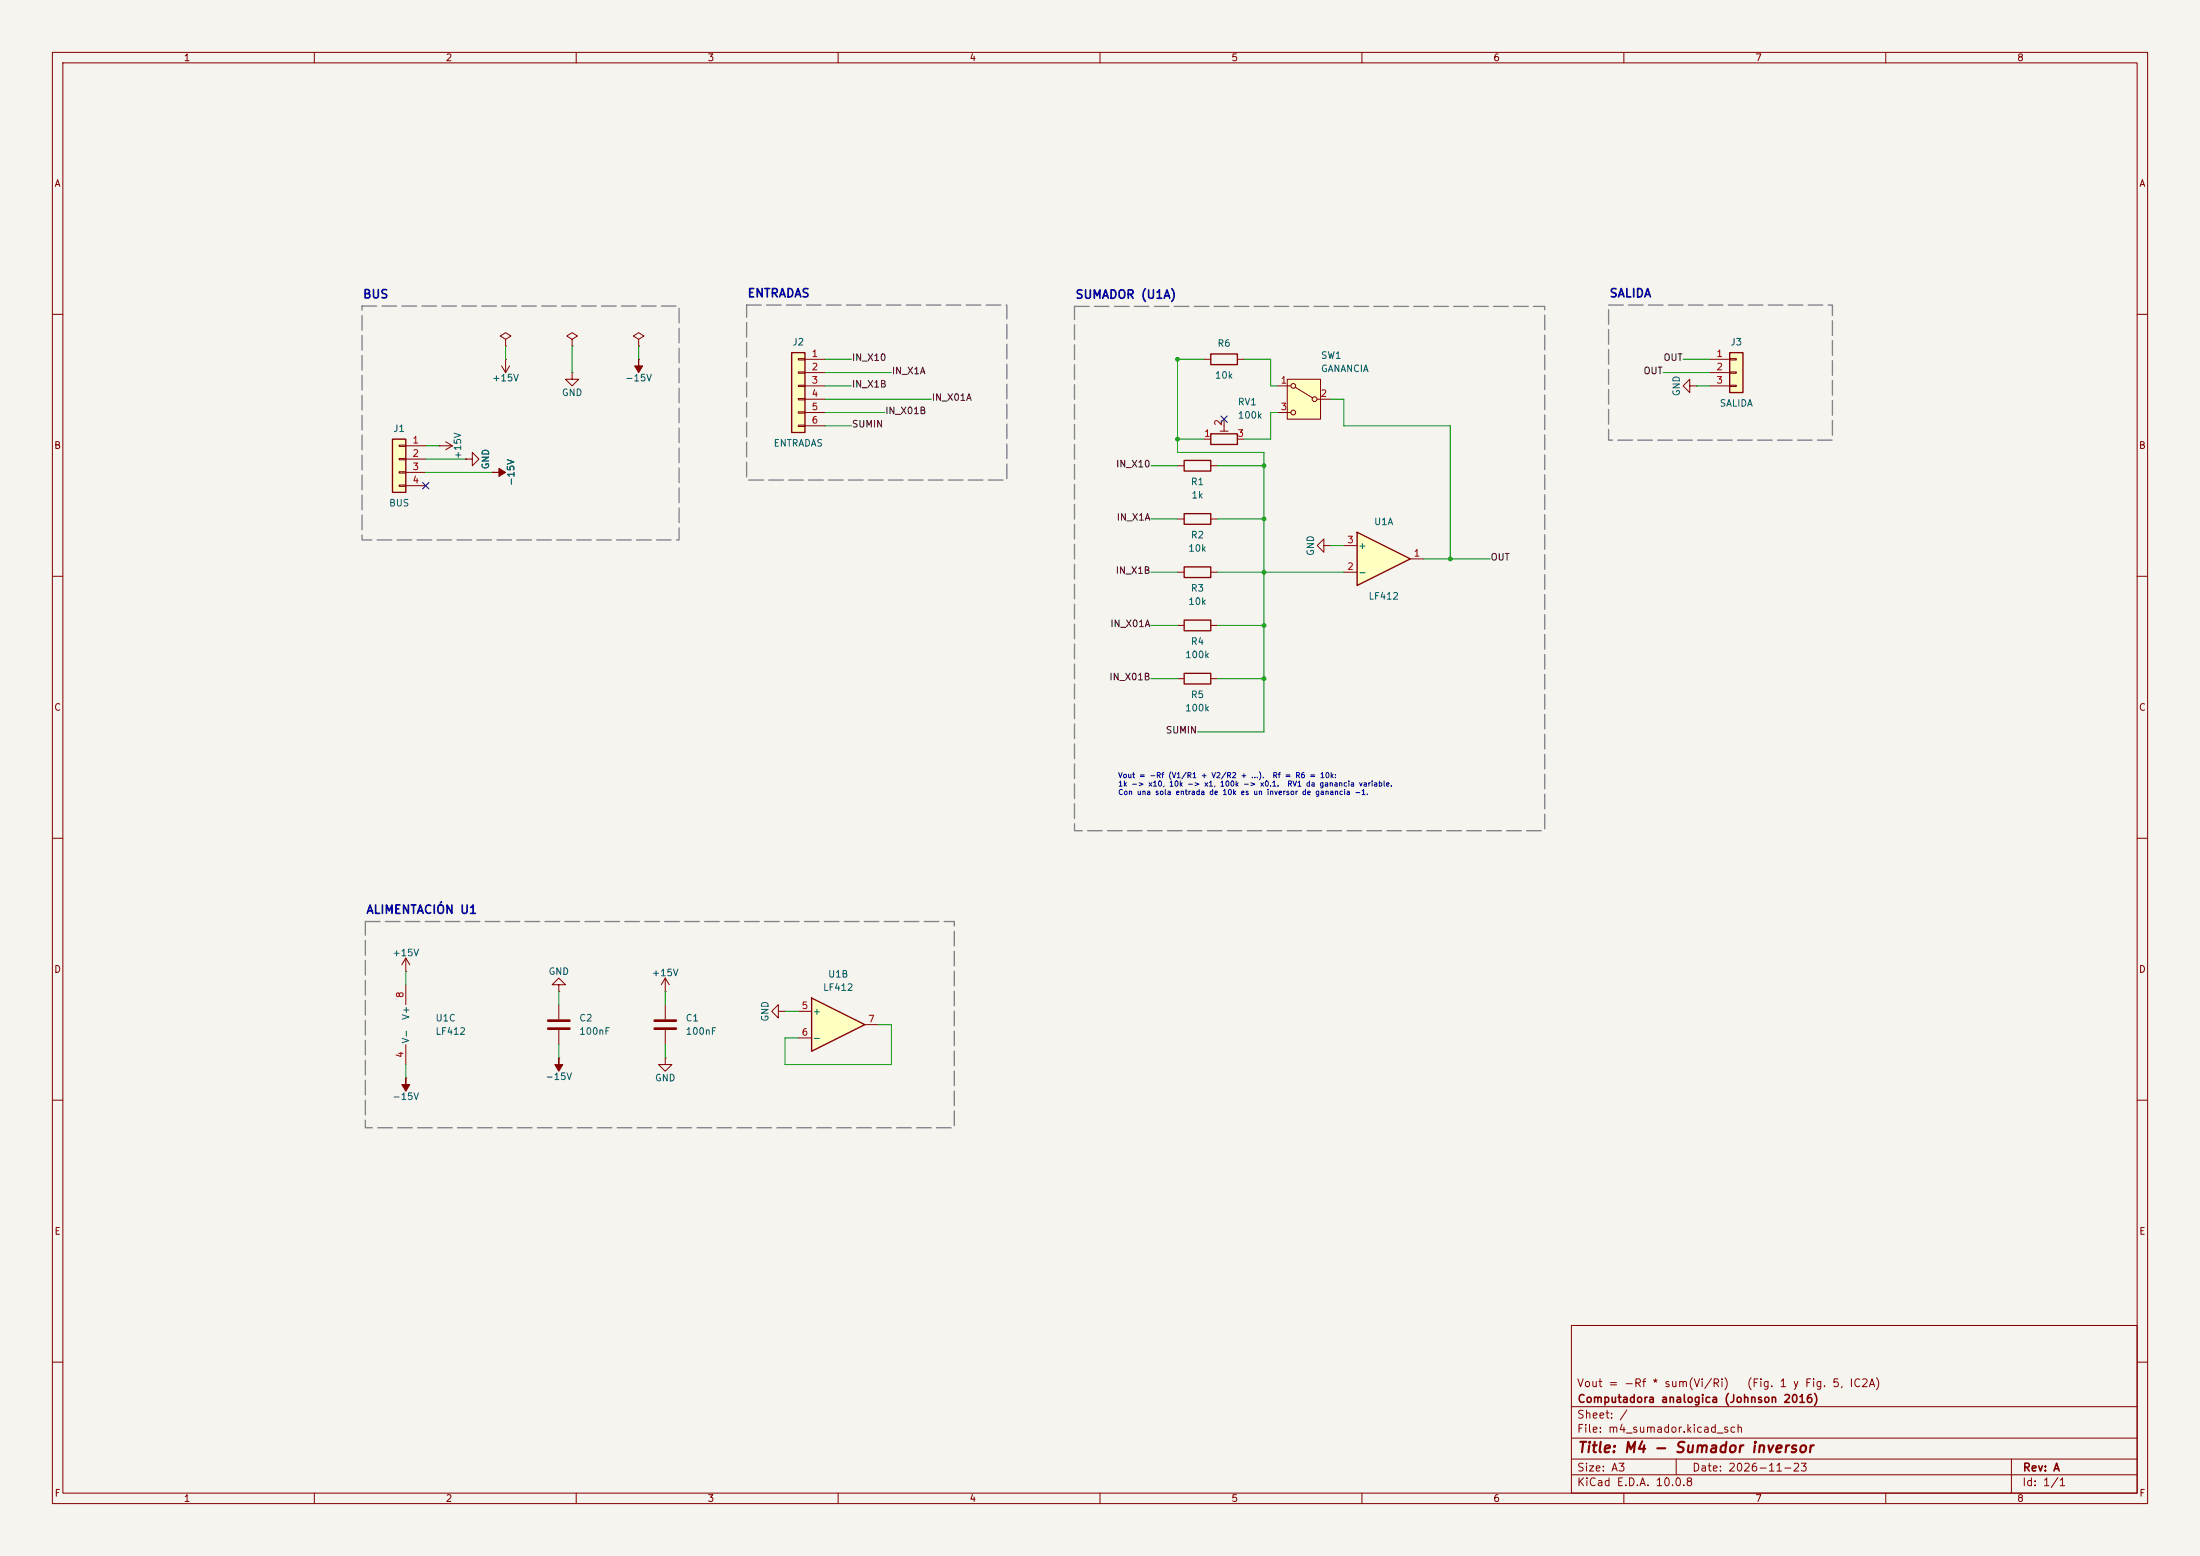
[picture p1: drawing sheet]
<svg xmlns="http://www.w3.org/2000/svg" width="420mm" height="297mm" viewBox="0 0 420 297" stroke-linecap="round" stroke-linejoin="round" font-family="sans-serif">
<path d="M0 0h420v297h-420z" fill="#f5f4ef" stroke="#f5f4ef" stroke-width=".19"/>
<g fill="none" stroke="#840000" stroke-width=".19">
<path d="M10 10h400v277h-400zM12 12h396v273h-396zM60 10v2M110 10v2M160 10v2M210 10v2M260 10v2M310 10v2M360 10v2M10 60h2M408 60h2M10 110h2"/>
<path d="M408 110h2M10 160h2M408 160h2M10 210h2M408 210h2M300 253h108v32h-108zM10 260h2M300 278.5h108M300 274.5h108M300 268.5h108M320 278.5v3M384 278.5v6.5"/>
<path d="M408 260h2M60 285v2M110 285v2M160 285v2M210 285v2M260 285v2M300 281.5h108M310 285v2M360 285v2"/>
</g>
<path d="M245.7 72.4h6.4v7.6h-6.4z" fill="#ffffc2"/>
<g fill="none" stroke="#840000" stroke-width=".19">
<path d="M95.8 69.9l.7 1.2M96.5 64.8l1-.7-1-.6-1 .6 1 .7v1.2M96.5 66h.1M96.5 68.6h.1M96.5 68.6v2.5M97.3 69.9l-.8 1.2M243.8 73.7h2.6M243.8 78.7h2.6M245.7 72.4h6.4v7.6h-6.4zM247.3 73.9l3.3 2M251.5 76.2h2.5M322.6 73.7v-1.3l-1.3 1.3 1.3 1.2v-1.2h1.2"/>
<path d="M323.8 73.7h.1M94 90.2h.1"/>
<circle cx="246.9" cy="78.7" r=".46"/>
<circle cx="246.9" cy="73.7" r=".46"/>
<circle cx="251" cy="76.2" r=".46"/>
</g>
<path d="M94 90.2h1.2v-.8l1.3 .8-1.3 .7v-.7z" fill="#840000" stroke="#840000" stroke-width=".19"/>
<path d="M330.2 67.3h2.5v7.6h-2.5z" fill="#ffffc2"/>
<path d="M330.2 67.3h2.5v7.6h-2.5z" fill="none" stroke="#840000" stroke-width=".25"/>
<path d="M121.9 68.6h.1M326.4 68.6h3.8M326.4 71.1h3.8M326.4 73.7h3.8M330.2 68.5h1.3v.2h-1.3zM330.2 71h1.3v.2h-1.3zM330.2 73.5h1.3v.3h-1.3zM252.7 104.1v-1.2l-1.2 1.2 1.2 1.3v-1.3h1.3M254 104.1h.1" fill="none" stroke="#840000" stroke-width=".19"/>
<path d="M121.9 68.6v1.3h.8l-.8 1.2-.7-1.2h.7z" fill="#840000" stroke="#840000" stroke-width=".19"/>
<path d="M74.9 83.8h2.6v10.2h-2.6z" fill="#ffffc2"/>
<path d="M74.9 83.8h2.6v10.2h-2.6z" fill="none" stroke="#840000" stroke-width=".25"/>
<g fill="none" stroke="#840000" stroke-width=".19">
<path d="M109.2 71.1v1.3h1.3l-1.3 1.3-1.3-1.3h1.3M109.2 71.1h.1M121.9 64.8l1-.7-1-.6-1 .6 1 .7v1.2M121.9 66h.1M76.2 85h1.3v.2h-1.3zM76.2 87.5h1.3v.3h-1.3zM76.2 90h1.3v.3h-1.3zM76.2 92.6h1.3v.2h-1.3zM77.5 85.1h3.8M77.5 87.6h3.8M77.5 90.2h3.8M77.5 92.7h3.8"/>
<path d="M106.7 201.9h.1"/>
</g>
<path d="M106.7 201.9v1.3h.7l-.7 1.3-.8-1.3h.8z" fill="#840000" stroke="#840000" stroke-width=".19"/>
<path d="M151.1 67.3h2.6v15.3h-2.6z" fill="#ffffc2"/>
<path d="M151.1 67.3h2.6v15.3h-2.6zM231.1 67.6h5.1v2h-5.1z" fill="none" stroke="#840000" stroke-width=".25"/>
<g fill="none" stroke="#840000" stroke-width=".19">
<path d="M109.2 64.8l1-.7-1-.6-1 .6 1 .7v1.2M109.2 66h.1M152.4 68.5h1.3v.2h-1.3zM152.4 71h1.3v.2h-1.3zM152.4 73.5h1.3v.3h-1.3zM152.4 76.1h1.3v.2h-1.3zM152.4 78.6h1.3v.3h-1.3zM153.7 68.6h3.8M153.7 71.1h3.8M153.7 73.7h3.8M153.7 76.2h3.8M153.7 78.7h3.8"/>
<path d="M229.9 68.6h1.2M236.2 68.6h1.3M83.8 85.1h.1M83.8 85.1h2.6M85.1 84.3l1.3 .8M86.4 85.1l-1.3 .8M152.4 81.2h1.3v.2h-1.3zM153.7 81.3h3.8M77.5 188v3.8M77.5 199.4v3.8M106.7 191.8v2.8M106.7 196.6v2.8"/>
<path d="M127 191.8v2.8M127 196.6v2.8M148.6 193v-1.2l-1.3 1.2 1.3 1.3v-1.3h1.3M149.9 193h.1"/>
</g>
<path d="M104.6 194.8h4.1M104.6 196.3h4.1M125 194.8h4M125 196.3h4" fill="none" stroke="#840000" stroke-width=".51"/>
<path d="M259.1 101.6l10.1 5.1-10.1 5.1z" fill="#ffffc2"/>
<path d="M259.1 101.6l10.1 5.1-10.1 5.1z" fill="none" stroke="#840000" stroke-width=".25"/>
<path d="M256.5 109.2h2.6M256.5 104.1h2.6M269.2 106.7h2.6" fill="none" stroke="#840000" stroke-width=".19"/>
<path d="M154.9 190.5l10.2 5.1-10.2 5.1z" fill="#ffffc2"/>
<path d="M226.1 87.9h5v2h-5zM226.1 98h5v2.1h-5zM231.1 82.8h5.1v2h-5.1zM226.1 118.4h5v2h-5zM226.1 108.2h5v2h-5zM226.1 128.5h5v2.1h-5zM154.9 190.5l10.2 5.1-10.2 5.1z" fill="none" stroke="#840000" stroke-width=".25"/>
<g fill="none" stroke="#840000" stroke-width=".19">
<path d="M88.9 87.6h1.3v-1.2l1.2 1.2-1.2 1.3v-1.3M88.9 87.6h.1M94 90.2h.1M224.8 88.9h1.3M224.8 99.1h1.3M229.9 83.8h1.2M231.1 88.9h1.3M231.1 99.1h1.3M232.9 82.3h1.5M233.7 80v2.3M236.2 83.8h1.3M224.8 119.4h1.3"/>
<path d="M224.8 109.2h1.3M231.1 119.4h1.3M231.1 109.2h1.3M224.8 129.5h1.3M231.1 129.5h1.3M77.5 185.4h.1M77.5 182.9l-.8 1.3M77.5 182.9l.7 1.3M77.5 182.9v2.5M106.7 188h1.2l-1.2-1.3-1.3 1.3h1.3v1.2M106.7 189.2h.1M127 189.2h.1"/>
<path d="M127 186.7l-.8 1.3M127 186.7l.8 1.3M127 186.7v2.5M152.4 193h2.5M152.4 198.1h2.5M165.1 195.6h2.5M77.5 205.7h.1M127 201.9v1.3h1.3l-1.3 1.3-1.3-1.3h1.3M127 201.9h.1"/>
</g>
<path d="M77.5 205.7v1.3h.7l-.7 1.3-.8-1.3h.8z" fill="#840000" stroke="#840000" stroke-width=".19"/>
<g fill="none" stroke="#009600" stroke-width=".19">
<path d="M96.5 66v2.6M109.2 66v5.1M121.9 66v2.6M157.5 71.1h12.7M157.5 68.6h5.1M157.5 73.7h5.1M157.5 78.7h11.4M157.5 76.2h20.3M229.9 68.6h-5.1v17.8h16.5v53.3h-12.7M237.5 68.6h5.1v5.1h1.2M243.8 78.7h-1.2v5.1h-5.1M254 76.2h2.5v5.1h20.4v25.4"/>
<path d="M317.5 71.1h8.9M321.3 68.6h5.1M323.8 73.7h2.6M81.3 90.2h12.7M81.3 85.1h2.5M81.3 87.6h7.6M157.5 81.3h5.1M219.7 88.9h5.1M219.7 99.1h5.1M224.8 83.8h5.1M232.4 88.9h8.9M232.4 99.1h8.9"/>
<path d="M219.7 119.4h5.1M219.7 109.2h5.1M232.4 119.4h8.9M232.4 109.2h24.1M254 104.1h2.5M271.8 106.7h12.7M219.7 129.5h5.1M232.4 129.5h8.9M77.5 185.4v2.6M106.7 189.2v2.6M106.7 199.4v2.5M127 189.2v2.6"/>
<path d="M127 199.4v2.5M149.9 193h2.5M167.6 195.6h2.6v7.6h-20.3v-5.1h2.5M77.5 203.2v2.5"/>
</g>
<path d="M233.1 79.4l1.2 1.2M234.3 79.4l-1.2 1.2M80.7 92.1l1.2 1.2M81.9 92.1l-1.2 1.2" fill="none" stroke="#000084" stroke-width=".19"/>
<path d="M69.1 58.4h60.5v44.7h-60.5zM142.5 58.2h49.7v33.4h-49.7zM205.1 58.5h89.8v100.1h-89.8zM307.1 58.2h42.7v25.8h-42.7zM69.7 175.9h112.5v39.4h-112.5z" fill="none" stroke="#848484" stroke-width=".25" stroke-dasharray="2.8 1"/>
<g fill="#009600">
<circle cx="241.3" cy="99.1" r=".46"/>
<circle cx="241.3" cy="119.4" r=".46"/>
<circle cx="241.3" cy="88.9" r=".46"/>
<circle cx="241.3" cy="109.2" r=".46"/>
<circle cx="276.9" cy="106.7" r=".46"/>
<circle cx="224.8" cy="83.8" r=".46"/>
<circle cx="224.8" cy="68.6" r=".46"/>
<circle cx="241.3" cy="129.5" r=".46"/>
</g>
<text font-size="2" fill="#840000" x="301" y="277.8">Title: M4 - Sumador inversor</text>
<g font-size="1.6" fill="#0000c2">
<text x="69.2" y="57.3">BUS</text>
<text x="142.6" y="57.2">ENTRADAS</text>
<text x="205.2" y="57.4">SUMADOR (U1A)</text>
<text x="307.1" y="57.2">SALIDA</text>
<text x="69.8" y="174.8">ALIMENTACIÓN U1</text>
</g>
<g font-size="1.5" fill="#840000">
<text x="300.9" y="265.1">Vout = -Rf * sum(Vi/Ri)</text>
<text x="301" y="268.1">Computadora analogica (Johnson 2016)</text>
<text x="333.4" y="265.1">(Fig. 1 y Fig. 5, IC2A)</text>
<text x="300.9" y="273.8">File: m4_sumador.kicad_sch</text>
<text x="300.9" y="271.1">Sheet: /</text>
<text x="300.9" y="281.2">Size: A3</text>
<text x="322.9" y="281.2">Date: 2026-11-23</text>
<text x="386" y="281.2">Rev: A</text>
<text x="300.9" y="284">KiCad E.D.A. 10.0.8</text>
<text x="385.9" y="284">Id: 1/1</text>
</g>
<g font-size="1.3" fill="#840000">
<text x="35" y="12">1</text>
<text x="85" y="12">2</text>
<text x="135" y="12">3</text>
<text x="185" y="12">4</text>
<text x="235" y="12">5</text>
<text x="285" y="12">6</text>
<text x="335" y="12">7</text>
<text x="385" y="12">8</text>
<text x="10.3" y="36">A</text>
<text x="408.3" y="36">A</text>
<text x="10.2" y="86">B</text>
<text x="408.2" y="86">B</text>
<text x="10.2" y="136">C</text>
<text x="408.2" y="136">C</text>
<text x="10.2" y="186">D</text>
<text x="408.2" y="186">D</text>
<text x="10.3" y="236">E</text>
<text x="408.3" y="236">E</text>
<text x="10.3" y="286">F</text>
<text x="35" y="287">1</text>
<text x="85" y="287">2</text>
<text x="135" y="287">3</text>
<text x="185" y="287">4</text>
<text x="235" y="287">5</text>
<text x="285" y="287">6</text>
<text x="335" y="287">7</text>
<text x="385" y="287">8</text>
<text x="408.3" y="286">F</text>
</g>
<g font-size="1.3" fill="#006464">
<text x="151.2" y="66.2">J2</text>
<text x="232.3" y="66.5">R6</text>
<text x="252.1" y="68.8">SW1</text>
<text x="252.1" y="71.3">GANANCIA</text>
<text x="330.3" y="66.2">J3</text>
<text x="93.9" y="73.1">+15V</text>
<text x="107.2" y="75.9">GND</text>
<text x="119.3" y="73.1">-15V</text>
<text x="231.8" y="72.6">10k</text>
<text x="236.2" y="77.7">RV1</text>
<text x="321" y="75.7" transform="rotate(-90 321 75.7)">GND</text>
<text x="328.2" y="77.9">SALIDA</text>
<text x="75" y="82.8">J1</text>
<text x="236.2" y="80.2">100k</text>
<text x="88.3" y="87.8" transform="rotate(-90 88.3 87.8)">+15V</text>
<text x="93.7" y="89.7" transform="rotate(-90 93.7 89.7)">GND</text>
<text x="147.6" y="85.5">ENTRADAS</text>
<text x="98.5" y="92.8" transform="rotate(-90 98.5 92.8)">-15V</text>
<text x="227.2" y="92.9">R1</text>
<text x="227.4" y="95.4">1k</text>
<text x="74.2" y="97">BUS</text>
<text x="262.2" y="100.5">U1A</text>
<text x="226.7" y="105.6">10k</text>
<text x="227.2" y="103.1">R2</text>
<text x="251.2" y="106.2" transform="rotate(-90 251.2 106.2)">GND</text>
<text x="259.2" y="105.1">+</text>
<text x="227.2" y="113.2">R3</text>
<text x="259.2" y="110.2">-</text>
<text x="226.7" y="115.8">10k</text>
<text x="261.2" y="114.8">LF412</text>
<text x="226.1" y="125.9">100k</text>
<text x="227.2" y="123.4">R4</text>
<text x="226.1" y="136.1">100k</text>
<text x="227.2" y="133.5">R5</text>
<text x="74.8" y="182.8">+15V</text>
<text x="104.6" y="186.4">GND</text>
<text x="124.3" y="186.6">+15V</text>
<text x="157" y="189.4">LF412</text>
<text x="158" y="186.9">U1B</text>
<text x="78.4" y="194.8" transform="rotate(-90 78.4 194.8)">V+</text>
<text x="83" y="195.3">U1C</text>
<text x="83" y="197.8">LF412</text>
<text x="110.5" y="195.3">C2</text>
<text x="110.5" y="197.8">100nF</text>
<text x="130.8" y="195.3">C1</text>
<text x="130.8" y="197.8">100nF</text>
<text x="147" y="195.1" transform="rotate(-90 147 195.1)">GND</text>
<text x="155" y="194">+</text>
<text x="78.4" y="199.3" transform="rotate(-90 78.4 199.3)">V-</text>
<text x="155" y="199.1">-</text>
<text x="104" y="206.4">-15V</text>
<text x="124.9" y="206.7">GND</text>
<text x="74.8" y="210.3">-15V</text>
</g>
<g font-size="1.3" fill="#a90000">
<text x="154.8" y="68.4">1</text>
<text x="154.8" y="71">2</text>
<text x="327.6" y="68.4">1</text>
<text x="327.6" y="71">2</text>
<text x="154.8" y="73.5">3</text>
<text x="154.8" y="76.1">4</text>
<text x="244.4" y="73.5">1</text>
<text x="252" y="76.1">2</text>
<text x="327.6" y="73.5">3</text>
<text x="154.8" y="78.6">5</text>
<text x="154.8" y="81.1">6</text>
<text x="229.8" y="83.7">1</text>
<text x="233.5" y="81.4" transform="rotate(-90 233.5 81.4)">2</text>
<text x="236.1" y="83.7">3</text>
<text x="244.4" y="78.6">3</text>
<text x="78.6" y="85">1</text>
<text x="78.6" y="87.5">2</text>
<text x="78.6" y="90">3</text>
<text x="78.6" y="92.6">4</text>
<text x="257.1" y="104">3</text>
<text x="269.8" y="106.5">1</text>
<text x="257.1" y="109.1">2</text>
<text x="77.3" y="190.6" transform="rotate(-90 77.3 190.6)">8</text>
<text x="152.9" y="192.9">5</text>
<text x="152.9" y="198">6</text>
<text x="165.6" y="195.4">7</text>
<text x="77.3" y="202" transform="rotate(-90 77.3 202)">4</text>
</g>
<g font-size="1.3" fill="#0f0f0f">
<text x="162.5" y="69.2">IN_X10</text>
<text x="170.2" y="71.7">IN_X1A</text>
<text x="313.6" y="71.7">OUT</text>
<text x="317.5" y="69.2">OUT</text>
<text x="162.5" y="74.3">IN_X1B</text>
<text x="177.8" y="76.8">IN_X01A</text>
<text x="162.5" y="81.9">SUMIN</text>
<text x="168.9" y="79.4">IN_X01B</text>
<text x="213" y="89.5">IN_X10</text>
<text x="213.1" y="99.7">IN_X1A</text>
<text x="284.5" y="107.3">OUT</text>
<text x="212.9" y="109.8">IN_X1B</text>
<text x="211.9" y="120">IN_X01A</text>
<text x="211.7" y="130.2">IN_X01B</text>
<text x="222.4" y="140.3">SUMIN</text>
</g>
<g font-size="1" fill="#0000c2">
<text x="213.4" y="148.8">Vout = -Rf (V1/R1 + V2/R2 + ...).</text>
<text x="242.8" y="148.8">Rf = R6 = 10k:</text>
<text x="213.4" y="150.4">1k -&gt; x10, 10k -&gt; x1, 100k -&gt; x0.1.</text>
<text x="213.4" y="152">Con una sola entrada de 10k es un inversor de ganancia -1.</text>
<text x="245.6" y="150.4">RV1 da ganancia variable.</text>
</g>
</svg>
